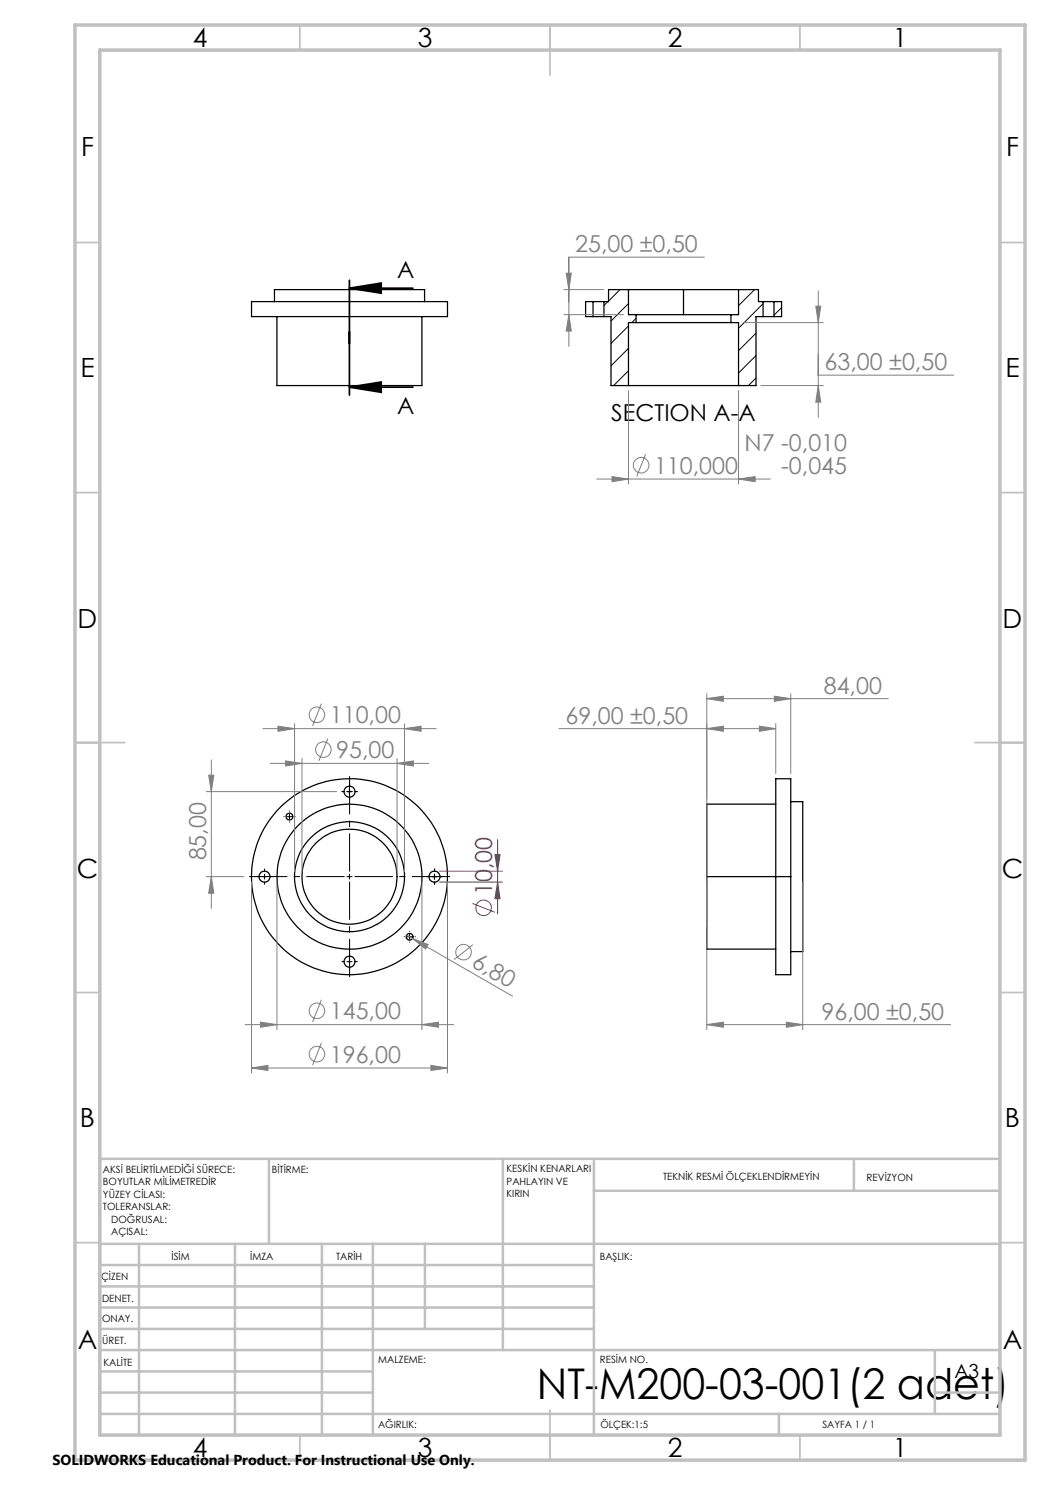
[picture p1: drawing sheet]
<svg xmlns="http://www.w3.org/2000/svg" width="210mm" height="297mm" viewBox="0 0 210 297" stroke-linecap="round" stroke-linejoin="round" font-family="sans-serif">
<g fill="none" stroke="#000" stroke-width=".25">
<path d="M125.7 57.9h11M125.7 57.9h-4v2.4h-.9M125.7 57.9v5h1.5M136.7 57.9h11M136.7 57.9v5M147.7 57.9h4v2.4h.9M147.7 57.9v5h-1.5M50.3 60.3h39.2v3h-39.2zM54.9 60.3v-2.4h30v2.4M55.4 63.3v13.8h29v-13.8M118.6 60.3h2.2M118.6 63.3h2.2"/>
<path d="M118.6 60.3h-1.5v3h1.5M118.6 60.3v3M120.8 63.3h1.4v13.8h3.5M120.8 60.3v3M125.7 77.1h22M127.2 64.5h19M127.2 62.9h19M127.2 64.5h-1.5v12.6M127.2 62.9v1.6M146.2 64.5h1.5v12.6M146.2 62.9v1.6M152.6 60.3h2.2"/>
<path d="M152.6 63.3h2.2M152.6 63.3h-1.4v13.8h-3.5M152.6 60.3v3M154.8 60.3v3M154.8 60.3h1.5v3h-1.5M155.2 155.7h3v39.2h-3zM141.4 175.3v14.5h13.8M141.4 175.3h16.8M155.2 160.8h-13.8v14.5M158.2 160.3h2.3v30h-2.3"/>
<circle cx="69.9" cy="158.3" r="1.11"/>
<circle cx="52.9" cy="175.3" r="1.11"/>
<circle cx="57.9" cy="163.3" r=".68"/>
<circle cx="69.9" cy="175.3" r="14.5"/>
<circle cx="69.9" cy="175.3" r="11"/>
<circle cx="69.9" cy="175.3" r="19.6"/>
<circle cx="69.9" cy="175.3" r="9.5"/>
<circle cx="86.9" cy="175.3" r="1.11"/>
<circle cx="69.9" cy="192.3" r="1.11"/>
<circle cx="81.9" cy="187.3" r=".67"/>
</g>
<g fill="none" stroke="#000" stroke-width=".2">
<path d="M124 57.9l-2.3 2.3M150.9 57.9l-3.2 3.2M118.6 63.3h.1M121.6 60.3l-.8 .8M125.7 60.7l-3.5 3.5M125.7 65.2l-3.5 3.5M125.7 69.7l-3.5 3.5M125.7 74.2l-3 2.9M127.2 63.7l-.8 .8M151.2 66.6l-3.5 3.5M151.2 71.1l-3.5 3.5M151.2 75.6l-1.5 1.5"/>
<path d="M152.6 60.7l-4.9 4.9M156.3 61.5l-1.5 1.5M69.4 158.3h1M69.9 157.8v1.1M52.4 175.3h1M52.9 174.8v1M57.4 163.3h1M57.9 162.8v1M69.4 175.3h1M69.9 174.8v1M86.4 175.3h1M86.9 174.8v1"/>
<path d="M69.4 192.3h1M69.9 191.8v1M81.4 187.4h1M81.9 186.9v1"/>
</g>
<g fill="none" stroke="#a0006e" stroke-width=".2">
<path d="M87.9 174.2h12.6M87.9 176.4h12.6M99 170.9h1l-.5 3.3zM99.5 176.4l.5 3.3h-1zM99.5 167.9v14.9M94.5 180.7l4.5 1.8"/>
<circle cx="96.7" cy="181.6" r="1.55"/>
</g>
<g fill="none" stroke="#808080" stroke-width=".2">
<path d="M112.8 57.9h7.9M113.2 54.6h1.1l-.5 3.3zM113.8 51.6v17.7M140.9 51.4h-27.2l.1 9M163.7 58.2v25.3M112.8 62.9h11.9M113.8 62.9l.5 3.3h-1.1zM125.7 78.1v18.7M147.7 78.1v18.7M148.7 64.5h15.9M152.2 77.1h12.4M163.2 61.2h.9l-.4 3.3z"/>
<path d="M163.7 77.1l.4 3.3h-.9zM163.7 70.8l-.1 4.2h27.1M119.3 95.8h34.8M122.4 95.3l3.3 .5-3.3 .5zM129.1 90.8l-1.7 4.5M147.7 95.8l3.3-.5v1zM141.4 139.7l3.3-.5v1.1zM141.4 138.7v67.2M141.4 139.7h36.3M154.9 139.2l3.3 .5-3.3 .6zM158.2 138.7v16M41.2 158.3h26.1"/>
<path d="M41.7 155h1.1l-.5 3.3zM42.3 152v29.7M52.6 145.7h34.6M54 152.7h31.8M55.6 145.2l3.3 .5-3.3 .6zM57.1 152.2l3.3 .5-3.3 .5zM58.9 144.7v29.6M60.4 151.7v22.6M64.3 140.7l-1.8 4.5M65.6 147.7l-1.8 4.4M79.4 152.7l3.3-.5v1zM79.4 151.7v22.6"/>
<path d="M80.9 145.7l3.3-.5v1.1zM80.9 144.7v29.6M111.8 145.7h43.4M141.4 145.7l3.3-.5v1.1zM151.9 145.2l3.3 .5-3.3 .6zM155.2 144.7v10M41.2 175.3h7.6M42.3 175.3l.5 3.3h-1.1zM50.3 176.4v38.2M55.4 176.4v29.5M84.4 176.4v29.5M89.5 176.4v38.2"/>
<path d="M160.5 176.4v29.5M64.3 200l-1.8 4.4M81.4 187l1.1 .7M82.5 187.7l3.1 1.2-.5 .9zM82.5 187.7l20 11.5M94.6 188.9l-3.8 3M49 204.9h41.7M50.3 213.6l3.3-.5v1zM50.3 213.6h39.2M52.1 204.4l3.3 .5-3.3 .6zM64.3 208.6l-1.8 4.4M84.4 204.9l3.3-.5v1.1z"/>
<path d="M86.2 213.1l3.3 .5-3.3 .5zM141.4 204.9l3.3-.5v1.1zM141.4 204.9h48.7M157.3 204.4l3.2 .5-3.2 .6z"/>
<circle cx="128.2" cy="93" r="1.55"/>
<circle cx="63.4" cy="142.9" r="1.56"/>
<circle cx="64.7" cy="149.9" r="1.55"/>
<circle cx="92.7" cy="190.4" r="1.56"/>
<circle cx="63.4" cy="210.8" r="1.55"/>
<circle cx="63.4" cy="202.2" r="1.55"/>
</g>
<path d="M69.9 57.6l6.3-1v2zM69.9 57.6h12.7M69.9 56.1v22.9M69.9 77.4l6.3-1v2.1zM69.9 77.4h12.7" fill="none" stroke="#000" stroke-width=".35"/>
<path d="M68.9 175.3h-19.1M69.9 174.3v-19.1M69.9 176.3v19.1M70.9 175.3h19.1" fill="none" stroke="#000" stroke-width=".2" stroke-dasharray="15.2 1.3 1.3 1.3" stroke-dashoffset="7.6" stroke-linecap="butt"/>
<g fill="none" stroke="#000" stroke-width=".2" stroke-dasharray="15.2 1.3 1.3 1.3" stroke-linecap="butt">
<path d="M68.9 158.3h-.6M69.9 157.3v-.6M69.9 159.3v.6M70.9 158.3h.6M51.9 175.3h-.6M52.9 174.3v-.6M52.9 176.3v.6M53.9 175.3h.6M56.9 163.3h-.2M57.9 162.3v-.2M57.9 164.3v.2M58.9 163.3h.2"/>
<path d="M85.9 175.3h-.6M86.9 174.3v-.6M86.9 176.3v.6M87.9 175.3h.6M68.9 192.3h-.6M69.9 191.3v-.6M69.9 193.3v.6M70.9 192.3h.6M80.9 187.3h-.1M81.9 186.3v-.1M81.9 188.3v.2M82.9 187.3h.2"/>
</g>
<g fill="none" stroke="#c0c0c0" stroke-width=".35">
<path d="M60 5v5M110 5v10M160 5v5M15 48.5h5M200 48.5h5M15 98.5h5M200 98.5h5M15 148.5h10M195 148.5h10M15 198.5h5M200 198.5h5M15 248.5h5"/>
<path d="M200 248.5h5M60 287v5M110 282v10M160 287v5"/>
</g>
<g fill="none" stroke="#c0c0c0" stroke-width=".5">
<path d="M53.8 231.8v17M100.6 231.8v38.2M118.8 231.8v55.2M118.8 238.2h81.2M170.8 231.8v6.4M200 231.8h-180v55.2M20 248.8h180M20 257.3h98.8M20 253h98.8M27.8 248.8v38.2M47 248.8v38.2M64.4 248.8v38.2"/>
<path d="M74.6 248.8v38.2M85 248.8v17M20 265.8h98.8M20 261.5h98.8M20 278.5h54.6M20 274.3h54.6M20 270h180M187 278.5h13M187 270v12.8M20 282.8h180M155.8 282.8v4.2"/>
</g>
<path d="M15 5h190v287h-190zM20 10h180v277h-180z" fill="none" stroke="#c0c0c0" stroke-width=".7"/>
<path d="M69.9 57.6l6.3-1v2zM69.9 77.4l6.3-1v2.1z" fill="#000"/>
<path d="M99 170.9h1l-.5 3.3zM99.5 176.4l.5 3.3h-1z" fill="#a0006e"/>
<g fill="#808080">
<path d="M82.5 187.7l3.1 1.2-.5 .9z"/>
<path d="M154.9 139.2l3.3 .5-3.3 .6zM141.4 139.7l3.3-.5v1.1z"/>
<path d="M57.1 152.2l3.3 .5-3.3 .5zM79.4 152.7l3.3-.5v1zM55.6 145.2l3.3 .5-3.3 .6zM80.9 145.7l3.3-.5v1.1zM52.1 204.4l3.3 .5-3.3 .6zM84.4 204.9l3.3-.5v1.1zM50.3 213.6l3.3-.5v1zM86.2 213.1l3.3 .5-3.3 .5zM113.8 62.9l.5 3.3h-1.1zM113.2 54.6h1.1l-.5 3.3zM163.2 61.2h.9l-.4 3.3zM163.7 77.1l.4 3.3h-.9z"/>
<path d="M122.4 95.3l3.3 .5-3.3 .5zM147.7 95.8l3.3-.5v1z"/>
<path d="M157.3 204.4l3.2 .5-3.2 .6zM141.4 204.9l3.3-.5v1.1z"/>
<path d="M151.9 145.2l3.3 .5-3.3 .6zM141.4 145.7l3.3-.5v1.1z"/>
<path d="M41.7 155h1.1l-.5 3.3zM42.3 175.3l.5 3.3h-1.1z"/>
</g>
<text font-size="8.5" x="107.4" y="279.7">NT-M200-03-001(2 adet)</text>
<g font-size="5.3">
<text x="38.5" y="9.5">4</text>
<text x="83.5" y="9.5">3</text>
<text x="133.5" y="9.5">2</text>
<text x="178.5" y="9.5">1</text>
<text x="16.2" y="31.2">F</text>
<text x="201.2" y="31.2">F</text>
<text x="16.1" y="75.5">E</text>
<text x="201.1" y="75.5">E</text>
<text x="15.5" y="125.5">D</text>
<text x="200.5" y="125.5">D</text>
<text x="15.4" y="175.5">C</text>
<text x="200.4" y="175.5">C</text>
<text x="16" y="225.5">B</text>
<text x="201" y="225.5">B</text>
<text x="15.5" y="269.7">A</text>
<text x="200.5" y="269.7">A</text>
<text x="38.5" y="291.5">4</text>
<text x="83.5" y="291.5">3</text>
<text x="133.5" y="291.5">2</text>
<text x="178.5" y="291.5">1</text>
</g>
<g font-size="4.7" fill="#808080">
<text x="115" y="50.4">25,00 ±0,50</text>
<text x="164.9" y="74">63,00 ±0,50</text>
<text x="130.8" y="94.7">110,000</text>
<text x="148.9" y="90.3">N7 -0,010</text>
<text x="156.2" y="94.8">-0,045</text>
<text x="164.8" y="138.7">84,00</text>
<text x="66" y="144.7">110,00</text>
<text x="113.1" y="144.7">69,00 ±0,50</text>
<text x="67.3" y="151.6">95,00</text>
<text x="41.3" y="172.1" transform="rotate(-90 41.3 172.1)">85,00</text>
<text x="94.1" y="193.2" transform="rotate(30 94.1 193.2)">6,80</text>
<text x="66" y="203.9">145,00</text>
<text x="164.3" y="203.9">96,00 ±0,50</text>
<text x="66" y="212.5">196,00</text>
</g>
<g font-size="4.7">
<text x="79.5" y="55.5">A</text>
<text x="79.5" y="82.8">A</text>
<text x="122.3" y="84.3">SECTION A-A</text>
</g>
<text font-size="4.7" fill="#a0006e" x="98.5" y="179" transform="rotate(-90 98.5 179)">10,00</text>
<text font-size="3.9" x="190.9" y="275.5">A3</text>
<text font-size="2.9" x="10.5" y="292.9">SOLIDWORKS Educational Product. For Instructional Use Only.</text>
<g font-size="2">
<text x="20.6" y="234.6">AKSİ BELİRTİLMEDİĞİ SÜRECE:</text>
<text x="20.6" y="237.1">BOYUTLAR MİLİMETREDİR</text>
<text x="20.6" y="239.6">YÜZEY CİLASI:</text>
<text x="54.4" y="234.6">BİTİRME:</text>
<text x="101.3" y="234.5">KESKİN KENARLARI</text>
<text x="101.3" y="237">PAHLAYIN VE</text>
<text x="101.3" y="239.5">KIRIN</text>
<text x="132.6" y="236">TEKNİK RESMİ ÖLÇEKLENDİRMEYİN</text>
<text x="173.3" y="236.2">REVİZYON</text>
<text x="20.6" y="242.1">TOLERANSLAR:</text>
<text x="22.2" y="244.6">DOĞRUSAL:</text>
<text x="22.2" y="247.1">AÇISAL:</text>
<text x="34.3" y="252">İSİM</text>
<text x="50" y="251.9">İMZA</text>
<text x="67.2" y="251.9">TARİH</text>
<text x="120" y="251.9">BAŞLIK:</text>
<text x="20.2" y="256.1">ÇİZEN</text>
<text x="20.4" y="260.3">DENET.</text>
<text x="20.4" y="264.4">ONAY.</text>
<text x="20.5" y="268.8">ÜRET.</text>
<text x="20.7" y="273.1">KALİTE</text>
<text x="75.6" y="272.5">MALZEME:</text>
<text x="120" y="272.5">RESİM NO.</text>
<text x="75.6" y="285.5">AĞIRLIK:</text>
<text x="120.1" y="285.6">ÖLÇEK:1:5</text>
<text x="164.5" y="285.6">SAYFA 1 / 1</text>
</g>
</svg>
